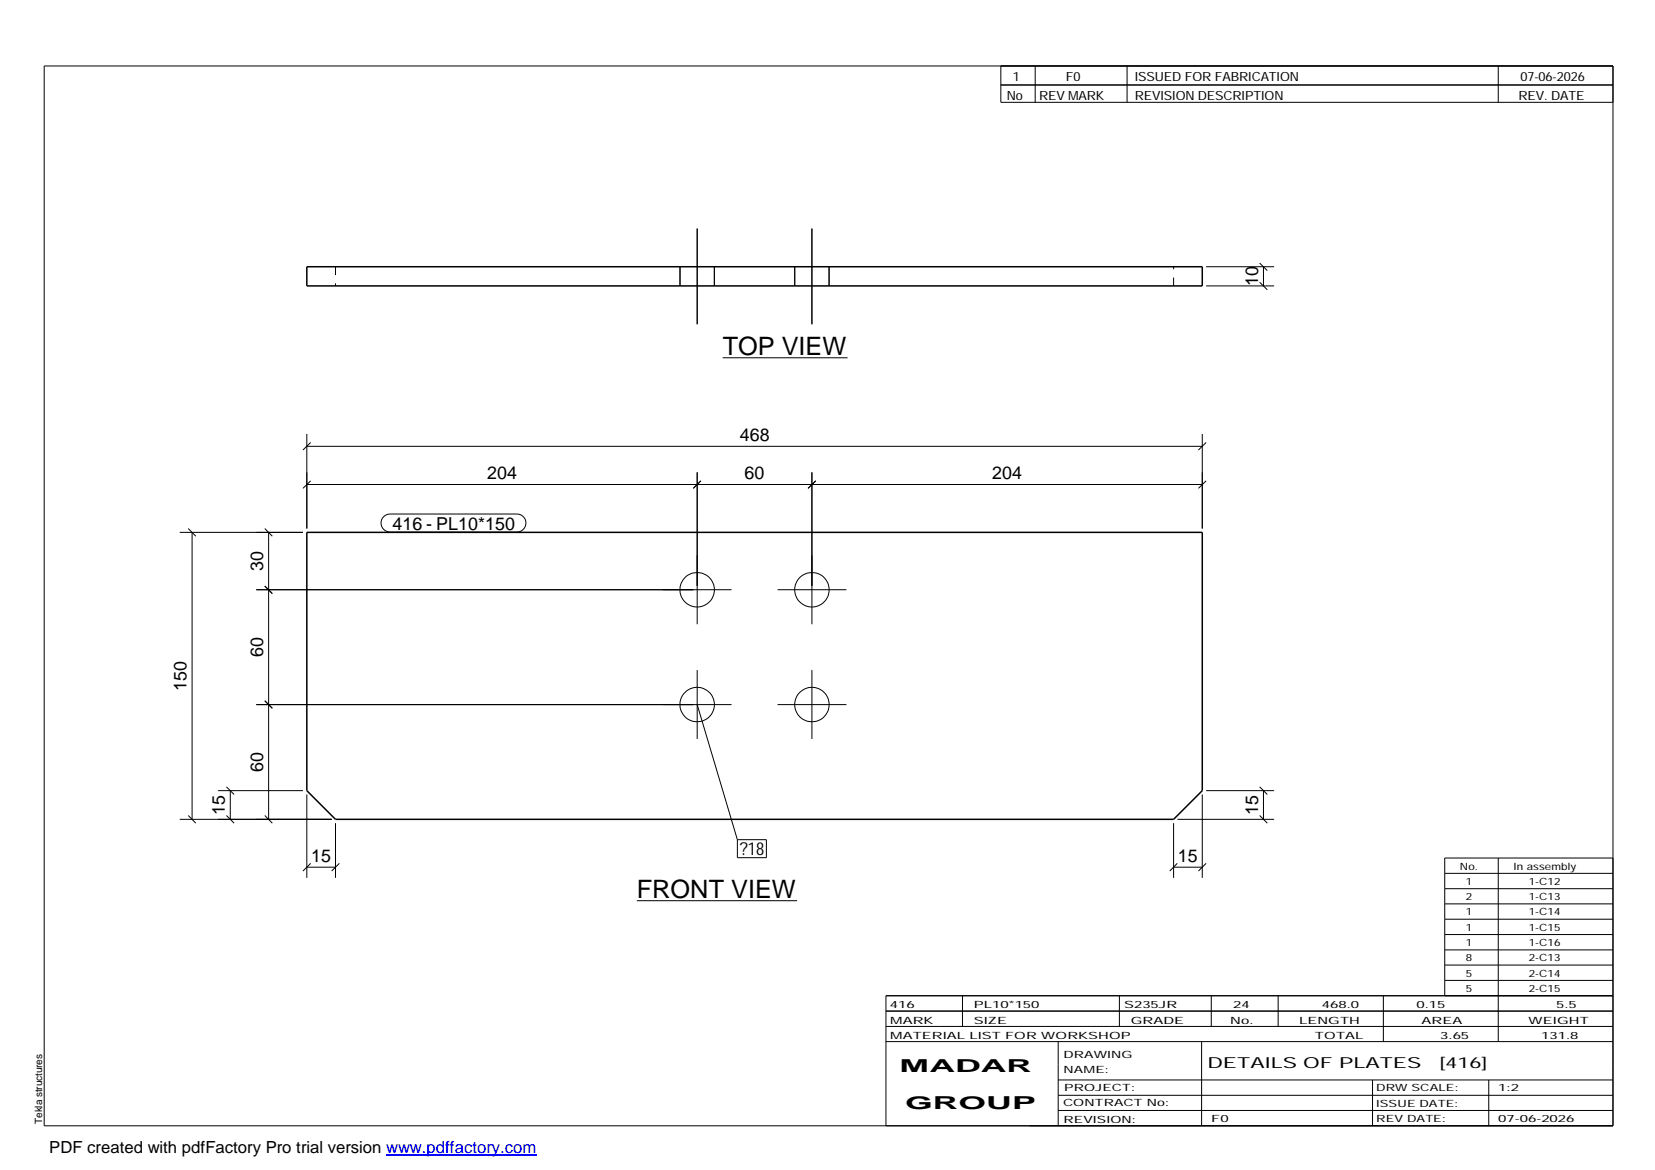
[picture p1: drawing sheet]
<svg xmlns="http://www.w3.org/2000/svg" width="420mm" height="297mm" viewBox="0 0 420 297" stroke-linecap="round" stroke-linejoin="round" font-family="sans-serif">
<g fill="none" stroke="#000" stroke-width=".25">
<path d="M11.2 16.7h398.3v269.1h-398.3zM254.1 16.7v9.3h155.4M262.8 16.7v9.3M286.1 16.7v9.3M380.4 16.7v9.3M254.1 21.6h155.4M177 58v24.3M206.1 58v24.3M172.6 67.7v4.9M181.4 67.7v4.9M201.8 67.7v4.9M210.5 67.7v4.9"/>
<path d="M306.2 72.6h17.3M306.2 67.7h17.3M319.8 71.7l1.9 1.9M319.8 66.8l1.9 1.9M320.8 67.7v4.9M183.5 90.8h31.7M77.9 113.3h227.3M77.9 110.2v24M78.9 112.3l-2 1.9M177 119.9v38.6M206.1 119.9v38.6M305.2 110.2v24"/>
<path d="M306.2 112.3l-2 1.9M45.6 135.2h31.3M47.8 134.2l1.9 1.9M48.8 135.2v72.8M67.2 134.2l1.9 1.9M68.2 135.2v72.8M77.9 123h227.3M78.9 122.1l-2 1.9M97.4 131.2l.8-.5 .8-.2h32.2a2.29 2.29 0 0 1 2.3 2.3 2.29 2.29 0 0 1-2.3 2.3h-32.2a2.28 2.28 0 0 1-2.1-1.4 2.28 2.28 0 0 1 .5-2.5zM177.9 122.1l-1.9 1.9M207.1 122.1l-2 1.9M306.2 122.1l-2 1.9"/>
<path d="M65.1 149.7h120.6M67.2 148.8l1.9 1.9M197.4 149.7h17.5M65.1 178.9h120.6M67.2 177.9l1.9 1.9M177 170.1v17.5M177 178.9l10.2 34.3M197.4 178.9h17.5M206.1 170.1v17.5M57.5 199.8l1.9 1.9M319.8 199.8l1.9 1.9M45.6 208h38.6"/>
<path d="M47.8 207l1.9 2M55.4 200.7h21.5M57.5 207l1.9 2M58.5 200.7v7.3M67.2 207l1.9 2M77.9 201.7v21.2M78.9 219.2l-2 1.9M85.2 209v13.9M86.1 219.2l-1.9 1.9M187.2 213.2h7.4v4.5h-7.4zM297.9 209v13.9M298.9 219.2l-1.9 1.9"/>
<path d="M298.9 208h24.6M305.2 201.7v21.2M306.2 219.2l-2 1.9M306.2 200.7h17.3M319.8 207l1.9 2M320.8 200.7v7.3M380.4 217.8v46.6M409.5 217.8h-42.7v35M77.9 220.2h7.3M161.7 228.7h40.7M297.9 220.2h7.3M366.8 221.7h42.7"/>
<path d="M366.8 225.6h42.7M366.8 229.5h42.7M366.8 233.4h42.7M366.8 237.3h42.7M224.9 256.7h184.6M244.3 252.8v7.8M284.2 252.8v7.8M307.5 252.8v7.8M324.5 252.8v7.8M351.2 252.8v11.6M366.8 241.2h42.7M366.8 245h42.7"/>
<path d="M366.8 248.9h42.7M409.5 252.8h-184.6v33M224.9 264.4h184.6M224.9 260.6h184.6M268.6 264.4v21.4M268.6 274.2h140.9M268.6 278.1h140.9M305.1 264.4v21.4M348.4 274.2v11.6M378 274.2v11.6M268.6 281.9h140.9"/>
<circle cx="177" cy="149.7" r="4.4"/>
<circle cx="206.1" cy="149.7" r="4.4"/>
<circle cx="177" cy="178.9" r="4.4"/>
<circle cx="206.1" cy="178.9" r="4.4"/>
</g>
<path d="M77.9 67.7h227.3v4.9h-227.3zM77.9 135.2h227.3v65.5l-7.3 7.3h-212.7l-7.3-7.3z" fill="none" stroke="#000" stroke-width=".38"/>
<path d="M85.2 67.7v4.9M297.9 72.6v-4.9" fill="none" stroke="#000" stroke-width=".25" stroke-dasharray="2.1 2.1" stroke-linecap="butt"/>
<path d="M98 293.3h38.2" fill="none" stroke="#00f" stroke-width=".3"/>
<g font-size="6.4">
<text x="183.5" y="90.1">TOP VIEW</text>
<text x="161.7" y="228">FRONT VIEW</text>
</g>
<g font-size="4.5">
<text x="319.4" y="72.7" transform="rotate(-90 319.4 72.7)">10</text>
<text x="187.8" y="111.9">468</text>
<text x="123.7" y="121.6">204</text>
<text x="189" y="121.6">60</text>
<text x="251.9" y="121.6">204</text>
<text x="99.6" y="134.5">416 - PL10*150</text>
<text x="66.8" y="145" transform="rotate(-90 66.8 145)">30</text>
<text x="66.8" y="166.8" transform="rotate(-90 66.8 166.8)">60</text>
<text x="47.4" y="175.4" transform="rotate(-90 47.4 175.4)">150</text>
<text x="66.8" y="196" transform="rotate(-90 66.8 196)">60</text>
<text x="57.1" y="206.9" transform="rotate(-90 57.1 206.9)">15</text>
<text x="319.4" y="206.9" transform="rotate(-90 319.4 206.9)">15</text>
<text x="79" y="218.8">15</text>
<text x="187.8" y="217.2">?18</text>
<text x="299" y="218.8">15</text>
<text x="228.4" y="272.3">MADAR</text>
<text x="229.8" y="281.6">GROUP</text>
</g>
<text font-size="4.2" x="12.5" y="292.7">PDF created with pdfFactory Pro trial version www.pdffactory.com</text>
<g font-size="3.9">
<text x="306.5" y="271.3">DETAILS OF PLATES</text>
<text x="365.4" y="271.3">[416]</text>
</g>
<g font-size="3.2">
<text x="257.1" y="20.5">1</text>
<text x="270.6" y="20.5">F0</text>
<text x="288.1" y="20.5">ISSUED FOR FABRICATION</text>
<text x="386" y="20.5">07-06-2026</text>
<text x="255.6" y="25.5">No</text>
<text x="263.8" y="25.5">REV MARK</text>
<text x="288.1" y="25.5">REVISION DESCRIPTION</text>
<text x="385.5" y="25.5">REV. DATE</text>
</g>
<g font-size="2.5">
<text x="370.6" y="220.8">No.</text>
<text x="384.3" y="220.8">In assembly</text>
<text x="372.1" y="224.6">1</text>
<text x="388.1" y="224.6">1-C12</text>
<text x="372.1" y="228.5">2</text>
<text x="372.1" y="232.4">1</text>
<text x="388.1" y="228.5">1-C13</text>
<text x="388.1" y="232.4">1-C14</text>
<text x="372.1" y="236.3">1</text>
<text x="388.1" y="236.3">1-C15</text>
<text x="372.1" y="240.2">1</text>
<text x="372.1" y="244.1">8</text>
<text x="388.1" y="240.2">1-C16</text>
<text x="388.1" y="244.1">2-C13</text>
<text x="372.1" y="247.9">5</text>
<text x="372.1" y="251.8">5</text>
<text x="388.1" y="247.9">2-C14</text>
<text x="388.1" y="251.8">2-C15</text>
<text x="225.9" y="255.9">416</text>
<text x="247.3" y="255.9">PL10*150</text>
<text x="285.4" y="255.9">S235JR</text>
<text x="313.1" y="255.9">24</text>
<text x="335.6" y="255.9">468.0</text>
<text x="359.6" y="255.9">0.15</text>
<text x="395.1" y="255.9">5.5</text>
<text x="226" y="263.7">MATERIAL LIST FOR WORKSHOP</text>
<text x="226" y="259.9">MARK</text>
<text x="247.2" y="259.9">SIZE</text>
<text x="287.1" y="259.9">GRADE</text>
<text x="312.3" y="259.9">No.</text>
<text x="329.8" y="259.9">LENGTH</text>
<text x="333.8" y="263.7">TOTAL</text>
<text x="360.9" y="259.9">AREA</text>
<text x="365.6" y="263.7">3.65</text>
<text x="388.1" y="259.9">WEIGHT</text>
<text x="391.3" y="263.7">131.8</text>
<text x="270" y="268.5">DRAWING</text>
<text x="270" y="272.5">NAME:</text>
<text x="269.9" y="280.9">CONTRACT No:</text>
<text x="270.2" y="277">PROJECT:</text>
<text x="349.4" y="277.1">DRW SCALE:</text>
<text x="349.4" y="281">ISSUE DATE:</text>
<text x="380.4" y="277.1">1:2</text>
<text x="10.7" y="285.4" transform="rotate(-90 10.7 285.4)">Tekla structures</text>
<text x="270" y="285">REVISION:</text>
<text x="307.5" y="284.8">F0</text>
<text x="349.4" y="284.8">REV DATE:</text>
<text x="380.4" y="284.8">07-06-2026</text>
</g>
</svg>
